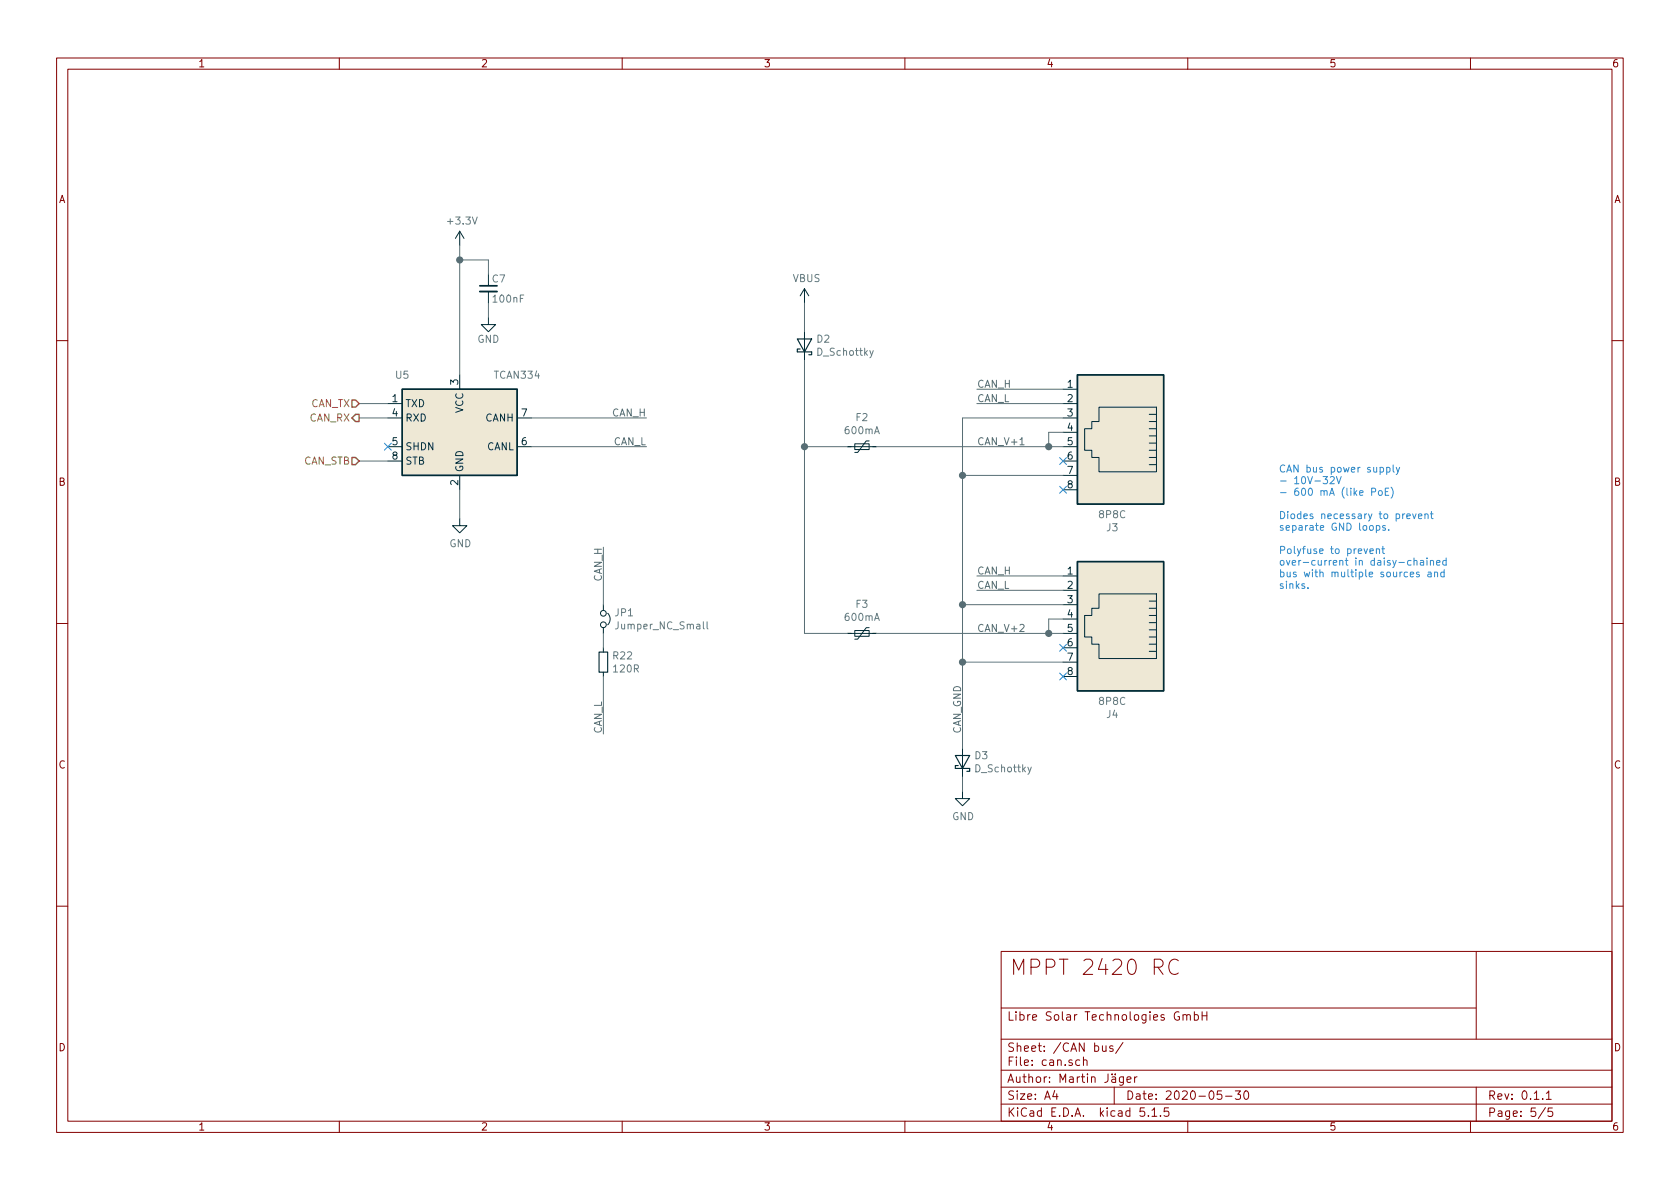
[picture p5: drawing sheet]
<svg xmlns="http://www.w3.org/2000/svg" width="297mm" height="210mm" viewBox="0 0 297 210" stroke-linecap="round" stroke-linejoin="round" font-family="sans-serif">
<g fill="none" stroke="#840000" stroke-width=".18">
<path d="M10 10.3h277v189.9h-277zM12 12.2h273v186.1h-273zM60 10.3v1.9M110 10.3v1.9M160 10.3v1.9M210 10.3v1.9M260 10.3v1.9M10 60.2h2M285 60.2h2M10 110.3h2M285 110.3h2M10 160.2h2"/>
<path d="M177 168.2h108v30.1h-108zM177 178.3h84M208.3 169.9a1 1 0 0 0-1.1-.2 1 1 0 0 0-.5 1.1 1.14 1.14 0 0 0 .3 1.2 1.14 1.14 0 0 0 1.2 .2l.1-.1M208.5 179a.73 .73 0 0 0-.9 .5 .73 .73 0 0 0 .5 .9l.4-.1v-.5h-.2M209.2 179.5a.37 .37 0 0 1 .6 .1v.8M209.2 179.4v1M209.8 179.6l.2-.2 .4 .1 .1 .9M211.2 179.5l.4-.1 .3 .3-.1 .6h-.6M211.2 178.9v1.5M212.5 178.9v1.5M212.5 179.6h.9M213.4 178.9v1.5"/>
<path d="M261 168.2v15.6M285 160.2h2M60 198.3v1.9M110 198.3v1.9M160 198.3v1.9M177 195.2h108M177 192.2h108M177 189.2h108M177 183.8h108M186.5 192.8l-.4 1.1h1M186.8 193.4v1M190.9 187.5l-.4-.1-.3 .3 .1 .6 .2 .1 .4-.1"/>
<path d="M191.6 187.5a.37 .37 0 0 1 .6 .1v.8M191.6 186.9v1.5M194.9 184.9l.1 .9 .3 .1 .3-.1M195.6 184.9v1M196.8 185a.37 .37 0 0 0-.6 .1l.1 .3 .5 .1v.1l-.2 .3-.4-.1M197 192.2v3M198.6 184.3l-1.3 2M198.6 190.4v1.2l-.3 .3-.3-.1M198.6 190.5l-.4-.1-.3 .3 .1 .6 .2 .1 .4-.1M199.3 190.9l.7-.1-.1-.3-.4-.1-.2 .2v.7h.6M200.6 190.4v1M201 190.4l-.4 .3"/>
<path d="M202.3 195.9h-.7l-.1 .7 .3-.1h.5l.1 .3-.1 .5-.2 .1-.6-.1M203 197.3v.1M203.7 196.3l.4-.4v1.5M203.7 197.4h.8M205.2 197.3v.1M206.6 195.9h-.7l-.1 .7 .2-.1h.6l.1 .3-.1 .5-.2 .1-.6-.1M210 198.3v1.9M216 192.9h-.7l-.1 .7 .2-.1h.5l.2 .3-.1 .5-.2 .1-.6-.1M216.7 193.8h1.1M218.4 192.9h.9l-.5 .6 .5 .1v.7l-.3 .1-.6-.1M220.1 193l.2-.1a.8 .8 0 0 1 .5 .8 .8 .8 0 0 1-.5 .7 1 1 0 0 1-.2-1.4zM260 198.3v1.9"/>
<path d="M261 192.2v6.1M273.3 195.9l-1.3 1.9M273.4 193.3l.4-.4v1.5M273.4 194.4h.9M274.5 195.9h-.7l-.1 .7 .2-.1 .5 .1 .1 .2v.5l-.2 .1-.6-.1"/>
</g>
<g fill="#eee8d5" stroke="#eee8d5" stroke-width=".18">
<path d="M190.5 66.3h15.2v22.8h-15.2z"/>
<path d="M71.1 68.8h20.3v15.3h-20.3z"/>
<path d="M190.5 99.3h15.2v22.9h-15.2z"/>
</g>
<path d="M71.1 68.8h20.3v15.3h-20.3zM190.5 66.3h15.2v22.8h-15.2zM190.5 99.3h15.2v22.9h-15.2z" fill="none" stroke="#002b36" stroke-width=".25"/>
<g fill="none" stroke="#002b36" stroke-width=".18">
<path d="M81.3 40.9l-.8 1.3M81.3 40.9v2.5M81.3 40.9l.7 1.3M86.4 56.1v1.3h1.2l-1.2 1.3-1.3-1.3h1.3M86.4 48.5v1.9M86.4 51.6v2M142.2 51v2.6M142.2 58.7v5M142.2 51l-.7 1.3M142.2 51l.8 1.3M68.6 71.4h2.5M68.6 73.9h2.5"/>
<path d="M68.6 79h2.5M81.3 66.3v2.5M91.4 73.9h2.6M91.4 79h2.6M149.9 79h5M151.1 78.5h2.6v1h-2.6zM153.7 78h-.5l-1.6 2h-.5M188 68.8h2.5M188 71.4h2.5M188 73.9h2.5M188 76.4h2.5M188 79h2.5"/>
<path d="M194.3 72h10.2v11.4h-10.2v-2.5h-1.3v-1.3h-1.2v-3.8h1.2v-1.3h1.3zM203.2 73.3h1.3M203.2 74.5h1.3M203.2 75.8h1.3M203.2 77.1h1.3M203.2 78.4h1.3M203.2 79.6h1.3M68.6 81.5h2.5M81.3 91.7v1.3h1.2l-1.2 1.2-1.3-1.2h1.3M81.3 84.1v2.5M188 81.5h2.5M188 84.1h2.5"/>
<path d="M188 86.6h2.5M203.2 80.9h1.3M203.2 82.2h1.3M106.7 106.9v1M106.7 111v1M106.7 114.5v.8M106.7 118.9v.7M107.4 108.5a1.41 1.41 0 0 1 0 2M149.9 112h5M151.1 111.5h2.6v1h-2.6zM153.7 111h-.5l-1.6 2h-.5M188 112h2.5"/>
<path d="M188 101.8h2.5M188 104.4h2.5M188 106.9h2.5M188 109.5h2.5M188 114.5h2.5M188 117.1h2.5M188 119.6h2.5M194.3 105h10.2v11.5h-10.2v-2.6h-1.3v-1.3h-1.2v-3.8h1.2v-1.2h1.3zM203.2 106.3h1.3M203.2 107.6h1.3M203.2 108.8h1.3M203.2 110.1h1.3"/>
<path d="M203.2 111.4h1.3M203.2 112.6h1.3M203.2 113.9h1.3M203.2 115.2h1.3M170.2 139.9v1.3h1.2l-1.2 1.3-1.3-1.3h1.3M170.2 132.3v5.1"/>
<circle cx="106.7" cy="108.5" r=".51"/>
<circle cx="106.7" cy="110.5" r=".51"/>
</g>
<path d="M141 59.9h2.5l-1.3 2.3zM141.5 61.7h-.5v.5h2.5v.5h-.5M105.9 115.3h1.5v3.6h-1.5zM168.9 133.6h2.5l-1.2 2.3zM169.4 135.4h-.5v.5h2.5v.5h-.5" fill="none" stroke="#002b36" stroke-width=".2"/>
<path d="M154.4 62l-.4 1.1-.2 .2M125 110v1l.2 .2M182.3 135.7l-.4 1.1-.2 .1" fill="none" stroke="#657b83" stroke-width=".18"/>
<path d="M84.8 51.6h3.1" fill="none" stroke="#002b36" stroke-width=".33"/>
<path d="M84.8 50.5h3.1" fill="none" stroke="#002b36" stroke-width=".3"/>
<g fill="none" stroke="#586e75" stroke-width=".18">
<path d="M81.3 43.4v22.9M81.3 46h5.1v2.5M86.4 53.6v2.5M142.2 53.6v5.1M63.5 71.4h5.1M63.5 73.9h5.1M94 73.9h20.3M94 79h20.3M142.2 79h7.7M142.2 63.7v48.3h7.7M154.9 79h33.1M172.7 71.4h15.3"/>
<path d="M172.7 68.8h15.3M180.3 78.7h.8M188 73.9h-17.8v58.4M188 76.4h-2.6v2.6M63.5 81.5h5.1M81.3 86.6v5.1M106.7 96.8v10.1M170.2 84.1h17.8M106.7 112v2.5M106.7 119.6v10.2M154.9 112h33.1M170.2 106.9h17.8"/>
<path d="M170.2 117.1h17.8M172.7 101.8h15.3M172.7 104.4h15.3M188 109.5h-2.6v2.5M170.2 137.4v2.5"/>
</g>
<path d="M62.2 70.7h.7l.6 .7-.6 .6h-.7zM62.2 73.9l.7-.6h.6v1.2h-.6zM62.2 80.9h.7l.6 .6-.6 .7h-.7z" fill="none" stroke="#859900" stroke-width=".25"/>
<g fill="none" stroke="#268bd2" stroke-width=".18">
<path d="M68 78.4l1.2 1.2M69.2 78.4l-1.2 1.2M187.4 86l1.2 1.2M187.4 80.9l1.2 1.2M188.6 86l-1.2 1.2M188.6 80.9l-1.2 1.2M233.9 84.3h.8l-.4 .5 .3 .1 .1 .4-.2 .2-.6-.1M235.2 84.4l.5-.1 .2 .3v.2l-.8 .7h.8M236.3 84.3l.4 1.2 .4-1.2M242.2 97.5l.6-.1-.1-.3-.3-.1-.2 .2 .1 .6h.4M242.5 87l.6-.1 .1-.4-.2-.2h-.5v1.3M243.4 93l.3-.1 .3 .3-.2 .5h-.4"/>
<path d="M243.4 97.2l.1-.2 .3 .1 .1 .8M243.4 92.9v1.3M243.4 97v.9M243.8 86.8h.3l.3 .2-.1 .5-.3 .1-.3-.2zM244.3 97h.5M244.5 96.6v1.1l.3 .2M244.9 93l-.3-.1-.2 .2 .1 .2 .4 .1v.3h-.5M244.9 86.9h.5M245.2 82.7l.3-.1 .3 .3-.1 .5h-.5M245.2 82.6v1.3M245.5 86.3h-.6v1.3h.6M245.5 93.6v.2"/>
<path d="M245.9 86.2a1.4 1.4 0 0 1 0 1.9M246.3 82.2v1.1l.2 .2M246.9 82.6l.3 .9M247.5 82.6l-.5 1.2-.1 .1M248.7 91.3l.7-.1-.1-.3h-.4l-.2 .2 .1 .6h.5M249.5 99.2l-.4-.1-.2 .2 .1 .6h.5M249.8 90.9l.3 .8 .3-.8M250 99.2l.2-.1 .3 .1v.7M250 98.7v1.2M250.8 91.3l.6-.1-.1-.3h-.3l-.2 .2 .1 .6h.4M251.2 99.2h.4l.1 .7M251.7 99.4l-.4 .1-.2 .1 .1 .3h.5"/>
<path d="M251.9 91l.2-.1h.3l.1 .8M251.9 90.9v.8M252.3 98.7v.1M252.3 99.1v.8M252.9 99.2l.2-.1 .3 .1 .1 .7M252.9 90.9h.5M252.9 99.1v.8M253.1 90.4v1.1l.3 .2M254 99.5l.6-.1v-.2l-.4-.1-.2 .2 .1 .6h.5M255.7 99.2l-.4-.1-.2 .2 .1 .6h.5M255.7 98.7v1.2M187.4 119l1.2 1.2"/>
<path d="M187.4 113.9l1.2 1.3M188.6 119l-1.2 1.2M188.6 113.9l-1.2 1.3M231.3 103.9v.2M249.4 101.6l.6-.1-.1-.3h-.4l-.1 .1v.6h.5M250.9 101.2h-.3l-.2 .1 .1 .2 .4 .1v.3h-.5M252.5 101.2h.5v.8M253 101.5h-.4l-.2 .2 .2 .3 .4-.1M253.6 101.3l.2-.1h.3l.1 .8M253.6 101.2v.8M255.3 101.2h-.3l-.3 .2 .1 .5h.5M255.3 100.7v1.3"/>
</g>
<g fill="#586e75" stroke="#586e75" stroke-width=".25">
<circle cx="142.2" cy="79" r=".51"/>
<circle cx="185.4" cy="112" r=".51"/>
<circle cx="170.2" cy="84.1" r=".51"/>
<circle cx="170.2" cy="106.9" r=".51"/>
<circle cx="185.4" cy="79" r=".51"/>
<circle cx="170.2" cy="117.1" r=".51"/>
<circle cx="81.3" cy="46" r=".51"/>
</g>
<text font-size="3.7" fill="#840000" x="178.5" y="172.5">MPPT 2420 RC</text>
<g font-size="2.1" fill="#840000">
<text x="178" y="186">Sheet: /CAN bus/</text>
<text x="178" y="180.5">Libre Solar Technologies GmbH</text>
<text x="178" y="188.5">File: can.sch</text>
<text x="178" y="191.5">Author: Martin Jäger</text>
<text x="178" y="197.5">KiCad E.D.A. kicad 5.1.5</text>
<text x="178" y="194.5">Size: A4</text>
<text x="199" y="194.5">Date: 2020-05-30</text>
<text x="263" y="194.5">Rev: 0.1.1</text>
<text x="263" y="197.5">Page: 5/5</text>
</g>
<g font-size="1.8" fill="#840000">
<text x="35" y="11.9">1</text>
<text x="85" y="11.9">2</text>
<text x="135" y="11.9">3</text>
<text x="185" y="11.9">4</text>
<text x="235" y="11.9">5</text>
<text x="285" y="11.9">6</text>
<text x="10.4" y="35.9">A</text>
<text x="285.4" y="35.9">A</text>
<text x="10.4" y="85.9">B</text>
<text x="285.4" y="85.9">B</text>
<text x="10.4" y="135.9">C</text>
<text x="285.4" y="135.9">C</text>
<text x="10.4" y="185.9">D</text>
<text x="285.4" y="185.9">D</text>
<text x="35" y="199.9">1</text>
<text x="85" y="199.9">2</text>
<text x="135" y="199.9">3</text>
<text x="185" y="199.9">4</text>
<text x="235" y="199.9">5</text>
<text x="285" y="199.9">6</text>
</g>
<g font-size="1.8" fill="#657b83">
<text x="79.3" y="39.7">+3.3V</text>
<text x="87.1" y="50">C7</text>
<text x="87.3" y="53.5">100nF</text>
<text x="140.2" y="49.9">VBUS</text>
<text x="84.4" y="60.6">GND</text>
<text x="144.4" y="60.6">D2</text>
<text x="144.6" y="62.9">D_Schottky</text>
<text x="70" y="67">U5</text>
<text x="87.5" y="67">TCAN334</text>
<text x="149.5" y="76.8">600mA</text>
<text x="151.4" y="74.5">F2</text>
<text x="194.4" y="91.6">8P8C</text>
<text x="195.7" y="93.9">J3</text>
<text x="79.5" y="96.8">GND</text>
<text x="151.4" y="107.5">F3</text>
<text x="108.8" y="109">JP1</text>
<text x="109.2" y="111.3">Jumper_NC_Small</text>
<text x="149.5" y="109.8">600mA</text>
<text x="108.5" y="116.6">R22</text>
<text x="108.6" y="118.9">120R</text>
<text x="194.4" y="124.7">8P8C</text>
<text x="195.7" y="127">J4</text>
<text x="172.4" y="134.3">D3</text>
<text x="172.5" y="136.6">D_Schottky</text>
<text x="168.4" y="145">GND</text>
</g>
<g font-size="1.8" fill="#073642">
<text x="69.4" y="71.1">1</text>
<text x="81" y="68" transform="rotate(-90 81 68)">3</text>
<text x="188.7" y="68.6">1</text>
<text x="188.7" y="71.1">2</text>
<text x="69.4" y="73.7">4</text>
<text x="71.6" y="72">TXD</text>
<text x="71.6" y="74.5">RXD</text>
<text x="81.9" y="73.1" transform="rotate(-90 81.9 73.1)">VCC</text>
<text x="85.8" y="74.5">CANH</text>
<text x="92.2" y="73.7">7</text>
<text x="188.7" y="73.7">3</text>
<text x="188.7" y="76.2">4</text>
<text x="69.4" y="78.7">5</text>
<text x="69.4" y="81.3">8</text>
<text x="71.6" y="79.6">SHDN</text>
<text x="71.6" y="82.2">STB</text>
<text x="81.9" y="83.6" transform="rotate(-90 81.9 83.6)">GND</text>
<text x="86" y="79.6">CANL</text>
<text x="92.2" y="78.7">6</text>
<text x="188.7" y="78.7">5</text>
<text x="188.7" y="81.3">6</text>
<text x="188.7" y="83.8">7</text>
<text x="81" y="85.8" transform="rotate(-90 81 85.8)">2</text>
<text x="188.7" y="86.4">8</text>
<text x="188.7" y="101.6">1</text>
<text x="188.7" y="104.1">2</text>
<text x="188.7" y="106.7">3</text>
<text x="188.7" y="109.2">4</text>
<text x="188.7" y="111.8">5</text>
<text x="188.7" y="114.3">6</text>
<text x="188.7" y="116.8">7</text>
<text x="188.7" y="119.4">8</text>
</g>
<g font-size="1.8" fill="#586e75">
<text x="172.7" y="71.1">CAN_L</text>
<text x="172.7" y="68.6">CAN_H</text>
<text x="108.2" y="73.7">CAN_H</text>
<text x="108.4" y="78.7">CAN_L</text>
<text x="172.7" y="78.7">CAN_V+1</text>
<text x="172.7" y="101.6">CAN_H</text>
<text x="106.4" y="102.9" transform="rotate(-90 106.4 102.9)">CAN_H</text>
<text x="172.7" y="104.1">CAN_L</text>
<text x="172.7" y="111.8">CAN_V+2</text>
<text x="106.4" y="129.8" transform="rotate(-90 106.4 129.8)">CAN_L</text>
<text x="169.9" y="129.8" transform="rotate(-90 169.9 129.8)">CAN_GND</text>
</g>
<g font-size="1.8" fill="#859900">
<text x="54.7" y="74.5">CAN_RX</text>
<text x="54.9" y="72">CAN_TX</text>
<text x="53.6" y="82.2">CAN_STB</text>
</g>
<g font-size="1.8" fill="#268bd2">
<text x="226.1" y="83.6">CAN bus power supply</text>
<text x="226.1" y="85.6">- 10V-32V</text>
<text x="226.1" y="87.7">- 600 mA (like PoE)</text>
<text x="226.1" y="91.8">Diodes necessary to prevent</text>
<text x="226.1" y="93.8">separate GND loops.</text>
<text x="226.1" y="98">Polyfuse to prevent</text>
<text x="226.1" y="100">over-current in daisy-chained</text>
<text x="226.1" y="102.1">bus with multiple sources and</text>
<text x="226.1" y="104.1">sinks.</text>
</g>
</svg>
